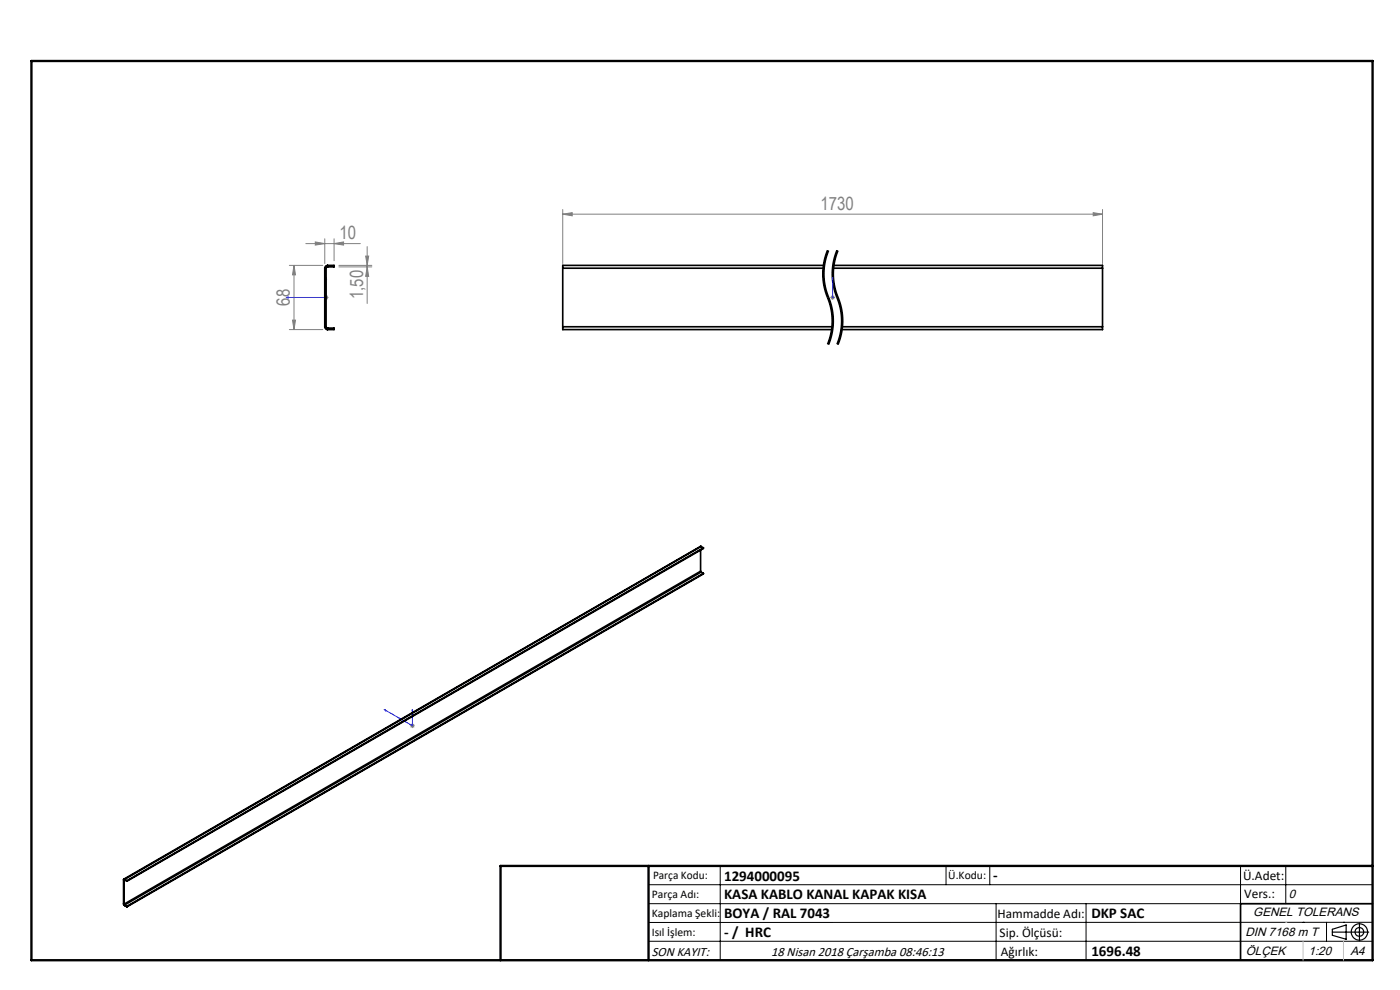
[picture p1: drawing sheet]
<svg xmlns="http://www.w3.org/2000/svg" width="297mm" height="210mm" viewBox="0 0 297 210" stroke-linecap="round" stroke-linejoin="round" font-family="sans-serif">
<path d="M175.7 53.1a13 13 0 0 0 0 10M177.7 53.1a13 13 0 0 0 0 10M175.7 63.1a13 13 0 0 1 0 10M177.7 63.1a13 13 0 0 1 0 10" fill="none" stroke="#000" stroke-width=".21" stroke-dasharray="6.3 1.3 1.3 1.3" stroke-dashoffset="3.1" stroke-linecap="butt"/>
<g fill="none" stroke="#000" stroke-width=".21">
<path d="M174.5 58.1l.2 2.1M174.8 58.1l.1 1.5M174.9 57.1l-.1 1M174.9 59.6l.1 .5M174.9 56.6v.5M175.1 55.6l-.2 1M175.1 54l-.4 2-.2 2.1M175.3 53.5l-.2 .5M175.5 53.1l-.2 .4M175.7 53.1a13.4 13.4 0 0 0 .3 11 13 13 0 0 1-.3 9M175.8 53.2l-.7 2.4M176.5 58.1l.2 2.1"/>
<path d="M176.8 58.1l.2 2M176.9 57.1l-.1 1M177.1 54l-.4 2-.2 2.1M177.5 53.1l-.4 .9M177.7 53.1a13.4 13.4 0 0 0 .3 11 13 13 0 0 1-.3 9M177.8 53.2l-.6 1.9-.3 2M174.7 60.2l.4 2M175 60.1l.1 .5M175.1 60.6l.4 1.5M175.1 62.2l.2 .5M175.3 62.7l.7 1.9M175.5 62.1l.1 .5"/>
<path d="M175.6 62.5l.1 .3M175.7 72.5l-.2 .5M175.7 62.8l.1 .2zM175.8 63l.7 2M175.9 72l-.2 .5M176 64.6l.1 .5a12.8 12.8 0 0 1 .2 5M176 71.6l-.1 .5M176.3 70.1l-.3 1.5M176.5 71.2l-.7 1.9M176.5 65a13.1 13.1 0 0 1 0 6.2M176.7 60.2l.4 2M177 60.1l.5 2"/>
<path d="M177.1 62.2a13.7 13.7 0 0 1 1.2 7.9M177.5 62.1l.1 .5M177.6 62.5l.9 2.5M177.7 72.5l-.2 .5M177.9 72l-.2 .5M178.3 70.1l-.4 2M178.5 65a13.2 13.2 0 0 1-.7 8.1M137.6 187.7h153.6M137.6 191.7h153.6M137.6 199.7h153.6M152.8 183.7v20M200.7 183.7v4"/>
<path d="M210 183.7v4M211.3 191.7v12M230.4 191.7v12M263.2 183.7v20M272.8 183.7v8M276.4 195.6h.1M281.4 195.6v4.1M285 195.6h.1M291.2 195.6l-153.6 .1"/>
</g>
<g fill="none" stroke="#000" stroke-width=".25">
<path d="M282.6 197.7h7.8M282.6 197.1l3-.9v3l-3-.8zM288.4 195.8v3.8M106.2 203.7h185"/>
<circle cx="288.4" cy="197.7" r="1.74"/>
<circle cx="288.4" cy="197.7" r=".93"/>
</g>
<path d="M69.2 58.9l.1 .4h-.2zM69.2 58.9v4.2h-8.5M176.6 58.9v.4v-.4M176.6 58.9v4.2M60.7 63.1l.4-.1v.2zM176.6 63v.2zM176.6 63.1h.1M81.5 150.5l.3 .1v.1zM81.5 150.5l6 3.4v-3.4M87.5 150.5l.1 .4-.2-.1z" fill="none" stroke="#00f" stroke-width=".21"/>
<g fill="none" stroke="#808080" stroke-width=".21">
<path d="M61.4 56.3h7.1M62.4 56.3l.3 2h-.6zM62.4 56.3v13.6M64.9 51.7h11.5M66.9 51.3l2 .4-2 .3zM68.9 50.7v5.2M70.9 51.7l2-.4v.7zM70.9 50.7v4.6M71.9 56.3h7M71.9 56.6h7M77.6 54.3h.6l-.3 2zM77.9 56.6l.3 2h-.6z"/>
<path d="M77.9 52.3v12.1M119.4 45.4l2-.3v.7zM119.4 44.4v11.5M119.4 45.4h114.5M231.9 45.1l2 .3-2 .4zM233.9 44.4v11.5M61.4 69.9h7.1M62.1 67.9h.6l-.3 2zM68.7 63.1h1M68.8 62.8l.7 .7M69.2 62.6v1M69.5 62.8l-.7 .7"/>
<path d="M176.1 63.1h1.1M176.3 62.8l.7 .7M176.6 62.6v1M177 62.8l-.7 .7M87 153.9h1M87.1 153.6l.7 .7M87.5 153.4v1M87.8 153.6l-.7 .7"/>
</g>
<path d="M291.2 191.7h-28v12" fill="none" stroke="#000" stroke-width=".35"/>
<path d="M6.7 12.9h284.5v190.8h-284.5zM137.6 183.7v20M291.2 183.7h-185v20" fill="none" stroke="#000" stroke-width=".5"/>
<path d="M276.4 199.7v4M285 199.7v4" fill="none" stroke="#c0c0c0" stroke-width=".21"/>
<path d="M272.8 195.6h.1" fill="none" stroke="#c0c0c0" stroke-width=".25"/>
<g fill="#00f">
<path d="M69.2 58.9l.1 .4h-.2zM60.7 63.1l.4-.1v.2z"/>
<path d="M87.5 150.5l.1 .4-.2-.1zM81.5 150.5l.3 .1v.1z"/>
<path d="M176.6 58.9v.4zM176.6 63v.2z"/>
</g>
<g fill="#808080">
<path d="M231.9 45.1l2 .3-2 .4zM119.4 45.4l2-.3v.7z"/>
<path d="M66.9 51.3l2 .4-2 .3zM70.9 51.7l2-.4v.7z"/>
<path d="M62.4 56.3l.3 2h-.6zM62.1 67.9h.6l-.3 2zM77.6 54.3h.6l-.3 2zM77.9 56.6l.3 2h-.6z"/>
</g>
<g fill="none" stroke="#000" stroke-width=".35">
<path d="M68.9 56.9h.3M68.9 56.9v12.4M69.2 56.9v12.4M69.5 56.3a.6 .6 0 0 0-.6 .6M69.5 56.6l-.3 .3M69.5 56.3v.3M69.5 56.3h1.4v.3h-1.4M119.4 56.9h55.3M119.4 56.9v12.4M174.8 56.3h-55.4v.6M176.7 56.9h57.2M176.8 56.3h57.1v.6"/>
<path d="M233.9 56.9v12.4M68.9 69.3a.6 .6 0 0 0 .6 .6M68.9 69.3h.3M69.2 69.3l.3 .3M69.5 69.6v.3M69.5 69.6h1.4v.3h-1.4M119.4 69.3v.6h57.1M119.4 69.3h57.2M178.6 69.3h55.3M233.9 69.3v.6h-55.4M148.6 116.7v4.5M148.7 115.9l-122.5 70.6"/>
<path d="M148.7 115.9l-122.3 70.6M148.7 115.9l.5 .3M149.2 116.2l-122.3 70.6M149.2 116.2v.1l-122.3 70.6M148.6 121.2l.1 .1M148.6 121.2l-122.3 70.6M148.7 121.3l-122.3 70.7M148.7 121.3l.5 .3M149.2 121.6l-122.3 70.8M149.2 121.6l-122.3 70.7M26.2 191.7l.2 .4M26.2 186.6l.1 .1"/>
<path d="M26.2 191.7l.1 .1M26.2 186.6v5.1M26.3 191.8l.1 .2M26.3 186.7v5.1M26.4 186.5h-.2v.1M26.4 186.6l-.1 .1M26.4 186.5l.5 .3M26.4 186.6l.5 .3M26.4 186.5v.1M26.4 192v.1M26.4 192l.5 .3M26.4 192.1l.5 .3"/>
<path d="M26.9 186.8v.1M26.9 192.3v.1"/>
</g>
<g font-size="3.9" fill="#808080">
<text x="174" y="44.6">1730</text>
<text x="72" y="50.8">10</text>
<text x="61.5" y="64.8" transform="rotate(-90 61.5 64.8)">68</text>
<text x="77" y="63.5" transform="rotate(-90 77 63.5)">1,50</text>
</g>
<g font-size="3.2">
<text x="153.6" y="186.8">1294000095</text>
<text x="153.6" y="190.8">KASA KABLO KANAL KAPAK KISA</text>
<text x="210.7" y="186.6">-</text>
<text x="153.6" y="194.8">BOYA / RAL 7043</text>
<text x="231.5" y="194.8">DKP SAC</text>
<text x="153.6" y="198.8">- / HRC</text>
<text x="231.5" y="202.8">1696.48</text>
</g>
<g font-size="2.8">
<text x="263.7" y="186.7">Ü.Adet:</text>
<text x="263.9" y="190.5">Vers.:</text>
<text x="211.6" y="194.8">Hammadde Adı:</text>
<text x="138.3" y="202.8">SON KAYIT:</text>
<text x="163.6" y="202.8">18 Nisan 2018 Çarşamba 08:46:13</text>
<text x="212.1" y="198.7">Sip. Ölçüsü:</text>
<text x="212.3" y="202.7">Ağırlık:</text>
</g>
<g font-size="2.6">
<text x="273.4" y="190.4">0</text>
<text x="265.9" y="194.4">GENEL TOLERANS</text>
<text x="264.2" y="198.5">DIN 7168 m T</text>
<text x="264.3" y="202.6">ÖLÇEK</text>
<text x="277.6" y="202.6">1:20</text>
<text x="286.5" y="202.6">A4</text>
</g>
<g font-size="2.5">
<text x="138.3" y="190.5">Parça Adı:</text>
<text x="138.5" y="186.5">Parça Kodu:</text>
<text x="201.2" y="186.5">Ü.Kodu:</text>
<text x="138.3" y="194.5">Kaplama Şekli:</text>
<text x="138.3" y="198.6">Isıl İşlem:</text>
</g>
</svg>
